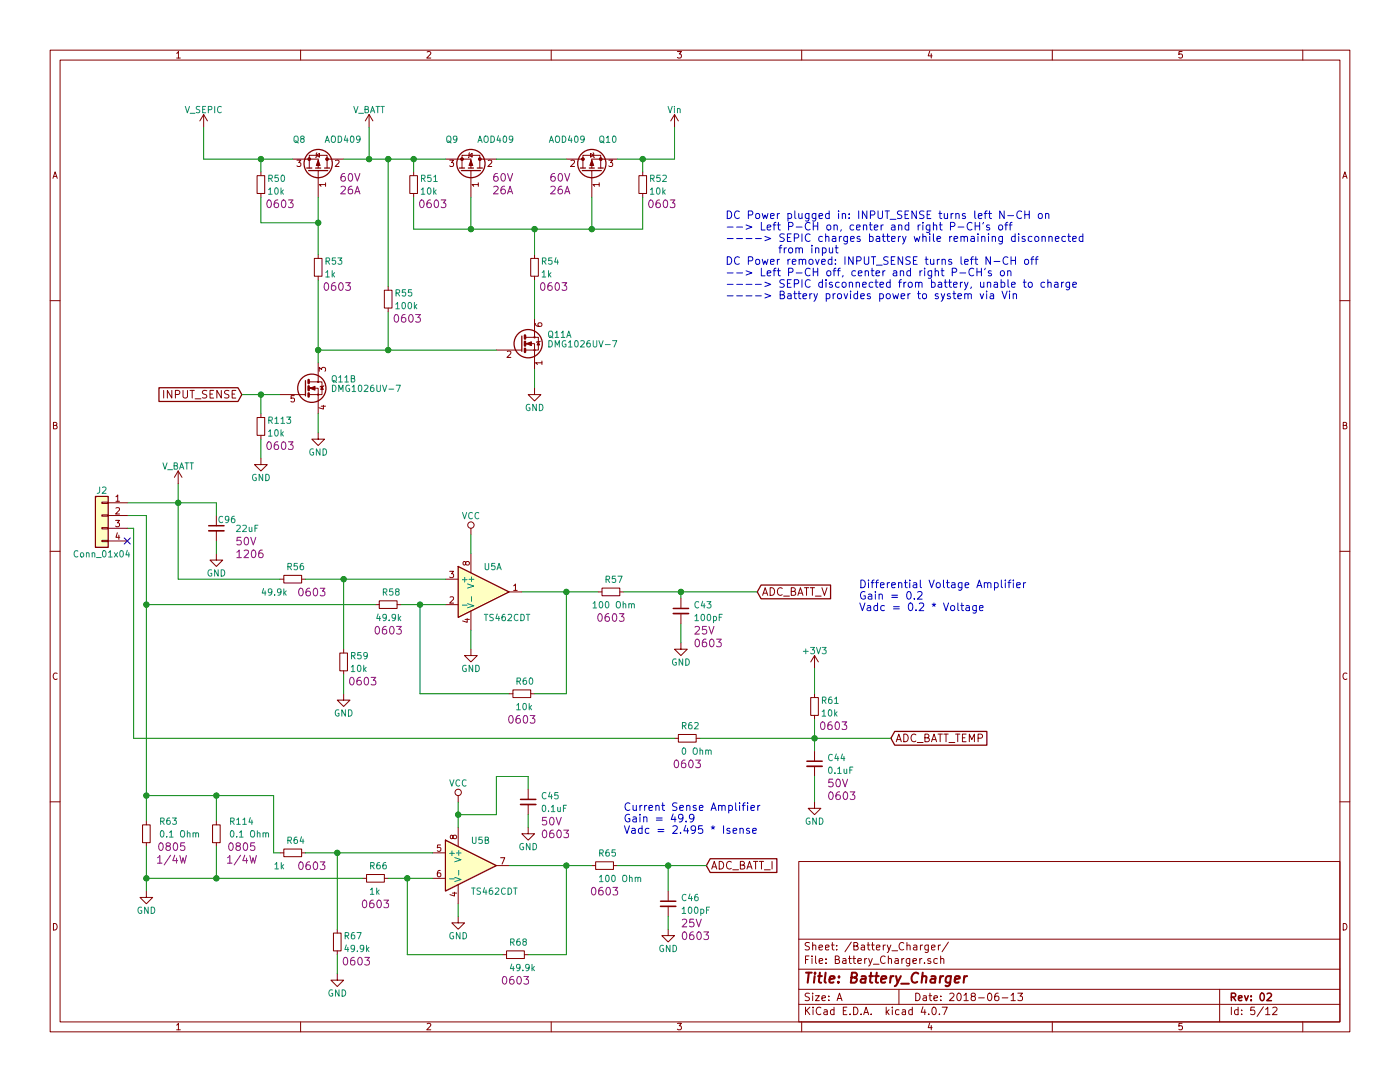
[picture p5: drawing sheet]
EESchema Schematic File Version 2
LIBS:power
LIBS:device
LIBS:switches
LIBS:relays
LIBS:motors
LIBS:transistors
LIBS:conn
LIBS:linear
LIBS:regul
LIBS:74xx
LIBS:cmos4000
LIBS:adc-dac
LIBS:memory
LIBS:xilinx
LIBS:microcontrollers
LIBS:dsp
LIBS:microchip
LIBS:analog_switches
LIBS:motorola
LIBS:texas
LIBS:intel
LIBS:audio
LIBS:interface
LIBS:digital-audio
LIBS:philips
LIBS:display
LIBS:cypress
LIBS:siliconi
LIBS:opto
LIBS:atmel
LIBS:contrib
LIBS:valves
LIBS:74xgxx
LIBS:ac-dc
LIBS:actel
LIBS:allegro
LIBS:Altera
LIBS:analog_devices
LIBS:battery_management
LIBS:bbd
LIBS:bosch
LIBS:brooktre
LIBS:cmos_ieee
LIBS:dc-dc
LIBS:diode
LIBS:elec-unifil
LIBS:ESD_Protection
LIBS:ftdi
LIBS:gennum
LIBS:graphic_symbols
LIBS:hc11
LIBS:infineon
LIBS:intersil
LIBS:ir
LIBS:Lattice
LIBS:leds
LIBS:LEM
LIBS:logic_programmable
LIBS:maxim
LIBS:mechanical
LIBS:microchip_dspic33dsc
LIBS:microchip_pic10mcu
LIBS:microchip_pic12mcu
LIBS:microchip_pic16mcu
LIBS:microchip_pic18mcu
LIBS:microchip_pic24mcu
LIBS:microchip_pic32mcu
LIBS:modules
LIBS:motor_drivers
LIBS:msp430
LIBS:nordicsemi
LIBS:nxp
LIBS:nxp_armmcu
LIBS:onsemi
LIBS:Oscillators
LIBS:Power_Management
LIBS:powerint
LIBS:pspice
LIBS:references
LIBS:rfcom
LIBS:RFSolutions
LIBS:sensors
LIBS:silabs
LIBS:stm8
LIBS:stm32
LIBS:supertex
LIBS:transf
LIBS:triac_thyristor
LIBS:ttl_ieee
LIBS:video
LIBS:wiznet
LIBS:Worldsemi
LIBS:Xicor
LIBS:zetex
LIBS:Symbols_DCDC-ACDC-Converter_RevC_20Jul2012
LIBS:Symbols_EN60617_13Mar2013
LIBS:Symbols_EN60617-10_HF-Radio_DRAFT_12Sep2013
LIBS:Symbols_ICs-Diskrete_RevD10
LIBS:Symbols_ICs-Opto_RevB_16Sep2013
LIBS:Symbols_Microcontroller_Philips-NXP_RevA_06Oct2013
LIBS:Symbols_Socket-DIN41612_RevA
LIBS:Symbols_Transformer-Diskrete_RevA
LIBS:SymbolsSimilarEN60617+oldDIN617-RevE8
LIBS:dk_Addressable-Specialty
LIBS:dk_Alarms-Buzzers-and-Sirens
LIBS:dk_Automotive-Relays
LIBS:dk_Balun
LIBS:dk_Barrel-Audio-Connectors
LIBS:dk_Battery-Holders-Clips-Contacts
LIBS:dk_Clock-Timing-Clock-Generators-PLLs-Frequency-Synthesizers
LIBS:dk_Clock-Timing-Programmable-Timers-and-Oscillators
LIBS:dk_Clock-Timing-Real-Time-Clocks
LIBS:dk_Coaxial-Connectors-RF
LIBS:dk_Current-Transducers
LIBS:dk_Data-Acquisition-ADCs-DACs-Special-Purpose
LIBS:dk_Data-Acquisition-Analog-to-Digital-Converters-ADC
LIBS:dk_Data-Acquisition-Digital-Potentiometers
LIBS:dk_Data-Acquisition-Digital-to-Analog-Converters-DAC
LIBS:dk_Data-Acquisition-Touch-Screen-Controllers
LIBS:dk_DC-DC-Converters
LIBS:dk_Digital-Isolators
LIBS:dk_Diodes-Bridge-Rectifiers
LIBS:dk_Diodes-Rectifiers-Arrays
LIBS:dk_Diodes-Rectifiers-Single
LIBS:dk_Diodes-Zener-Single
LIBS:dk_Display-Modules-LCD-OLED-Graphic
LIBS:dk_Display-Modules-LED-Character-and-Numeric
LIBS:dk_D-Sub-Connectors
LIBS:dk_Embedded-Microcontrollers
LIBS:dk_Encoders
LIBS:dk_Evaluation-Boards-Sensors
LIBS:dk_Ferrite-Beads-and-Chips
LIBS:dk_Fixed-Inductors
LIBS:dk_Fuses
LIBS:dk_Gas-Sensors
LIBS:dk_Humidity-Moisture-Sensors
LIBS:dk_Image-Sensors-Camera
LIBS:dk_Infrared-UV-Visible-Emitters
LIBS:dk_Inrush-Current-Limiters-ICL
LIBS:dk_Interface-Analog-Switches-Multiplexers-Demultiplexers
LIBS:dk_Interface-Analog-Switches-Special-Purpose
LIBS:dk_Interface-Controllers
LIBS:dk_Interface-Drivers-Receivers-Transceivers
LIBS:dk_Interface-I-O-Expanders
LIBS:dk_Interface-Modules
LIBS:dk_Interface-Sensor-and-Detector-Interfaces
LIBS:dk_Interface-Sensor-Capacitive-Touch
LIBS:dk_Interface-Specialized
LIBS:dk_LED-Indication-Discrete
LIBS:dk_LEDs-Circuit-Board-Indicators-Arrays-Light-Bars-Bar-Graphs
LIBS:dk_Linear-Amplifiers-Audio
LIBS:dk_Linear-Amplifiers-Instrumentation-OP-Amps-Buffer-Amps
LIBS:dk_Linear-Comparators
LIBS:dk_Logic-Buffers-Drivers-Receivers-Transceivers
LIBS:dk_Logic-Flip-Flops
LIBS:dk_Logic-Gates-and-Inverters
LIBS:dk_Logic-Multivibrators
LIBS:dk_Logic-Shift-Registers
LIBS:dk_Logic-Signal-Switches-Multiplexers-Decoders
LIBS:dk_Logic-Translators-Level-Shifters
LIBS:dk_Magnetic-Sensors-Compass-Magnetic-Field-Modules
LIBS:dk_Magnetic-Sensors-Linear-Compass-ICs
LIBS:dk_Magnetic-Sensors-Switches-Solid-State
LIBS:dk_Memory
LIBS:dk_Memory-Connectors-PC-Card-Sockets
LIBS:dk_Microphones
LIBS:dk_Modular-Connectors-Jacks
LIBS:dk_Modular-Connectors-Jacks-With-Magnetics
LIBS:dk_Motion-Sensors-Accelerometers
LIBS:dk_Motion-Sensors-IMUs-Inertial-Measurement-Units
LIBS:dk_Motion-Sensors-Tilt-Switches
LIBS:dk_Navigation-Switches-Joystick
LIBS:dk_Optical-Sensors-Ambient-Light-IR-UV-Sensors
LIBS:dk_Optical-Sensors-Photo-Detectors-Remote-Receiver
LIBS:dk_Optical-Sensors-Photodiodes
LIBS:dk_Optical-Sensors-Phototransistors
LIBS:dk_Optical-Sensors-Reflective-Analog-Output
LIBS:dk_Optoisolators-Logic-Output
LIBS:dk_Optoisolators-Transistor-Photovoltaic-Output
LIBS:dk_Optoisolators-Triac-SCR-Output
LIBS:dk_Oscillators
LIBS:dk_PMIC-AC-DC-Converters-Offline-Switchers
LIBS:dk_PMIC-Battery-Chargers
LIBS:dk_PMIC-Battery-Management
LIBS:dk_PMIC-Current-Regulation-Management
LIBS:dk_PMIC-Full-Half-Bridge-Drivers
LIBS:dk_PMIC-Gate-Drivers
LIBS:dk_PMIC-LED-Drivers
LIBS:dk_PMIC-Motor-Drivers-Controllers
LIBS:dk_PMIC-OR-Controllers-Ideal-Diodes
LIBS:dk_PMIC-Power-Distribution-Switches-Load-Drivers
LIBS:dk_PMIC-Power-Management-Specialized
LIBS:dk_PMIC-RMS-to-DC-Converters
LIBS:dk_PMIC-Supervisors
LIBS:dk_PMIC-Thermal-Management
LIBS:dk_PMIC-V-F-and-F-V-Converters
LIBS:dk_PMIC-Voltage-Reference
LIBS:dk_PMIC-Voltage-Regulators-DC-DC-Switching-Controllers
LIBS:dk_PMIC-Voltage-Regulators-DC-DC-Switching-Regulators
LIBS:dk_PMIC-Voltage-Regulators-Linear
LIBS:dk_PMIC-Voltage-Regulators-Special-Purpose
LIBS:dk_Power-Relays-Over-2-Amps
LIBS:dk_Pressure-Sensors-Transducers
LIBS:dk_Programmable-Oscillators
LIBS:dk_Pushbutton-Switches
LIBS:dk_Rectangular-Connectors-Headers-Male-Pins
LIBS:dk_Reed-Relays
LIBS:dk_Resistor-Networks-Arrays
LIBS:dk_RF-Amplifiers
LIBS:dk_RF-Antennas
LIBS:dk_RF-Demodulators
LIBS:dk_RF-Detectors
LIBS:dk_RF-Evaluation-and-Development-Kits-Boards
LIBS:dk_RFID-RF-Access-Monitoring-ICs
LIBS:dk_RF-Receivers
LIBS:dk_RF-Switches
LIBS:dk_RF-Transceiver-ICs
LIBS:dk_RF-Transceiver-Modules
LIBS:dk_RF-Transmitters
LIBS:dk_Rotary-Potentiometers-Rheostats
LIBS:dk_Sensors-Transducers_Accessories
LIBS:dk_Signal-Relays-Up-to-2-Amps
LIBS:dk_Slide-Switches
LIBS:dk_Solid-State-Relays
LIBS:dk_Specialized-ICs
LIBS:dk_Specialized-Sensors
LIBS:dk_Surge-Suppression-ICs
LIBS:dk_Tactile-Switches
LIBS:dk_Temperature-Sensors-Analog-and-Digital-Output
LIBS:dk_Thermal-Cutoffs-Thermal-Fuses
LIBS:dk_Thyristors-DIACs-SIDACs
LIBS:dk_Thyristors-SCRs
LIBS:dk_Thyristors-TRIACs
LIBS:dk_Toggle-Switches
LIBS:dk_Transistors-Bipolar-BJT-Arrays
LIBS:dk_Transistors-Bipolar-BJT-RF
LIBS:dk_Transistors-Bipolar-BJT-Single
LIBS:dk_Transistors-Bipolar-BJT-Single-Pre-Biased
LIBS:dk_Transistors-FETs-MOSFETs-Arrays
LIBS:dk_Transistors-FETs-MOSFETs-RF
LIBS:dk_Transistors-FETs-MOSFETs-Single
LIBS:dk_Transistors-JFETs
LIBS:dk_Trimmer-Potentiometers
LIBS:dk_TVS-Diodes
LIBS:dk_TVS-Mixed-Technology
LIBS:dk_USB-DVI-HDMI-Connectors
LIBS:CustomComponents
LIBS:TMS320F28027PTQR
LIBS:2920L200
LIBS:TMS320F28035PAGS
LIBS:1-1825027-1
LIBS:105133-0011
LIBS:614008235023
LIBS:CL-SB-23A-01
LIBS:NAS_Controller-cache
EELAYER 25 0
EELAYER END
$Descr A 11000 8500
encoding utf-8
Sheet 5 12
Title "Battery_Charger"
Date "2018-06-13"
Rev "02"
Comp ""
Comment1 ""
Comment2 ""
Comment3 ""
Comment4 ""
$EndDescr
$Comp
L TS462CDT U5
U 2 1
P 3700 6800
F 0 "U5" H 3700 7000 50  0000 L CNN
F 1 "TS462CDT" H 3700 6600 50  0000 L CNN
F 2 "digikey-footprints:SOIC-8_W3.9mm" H 3700 6800 50  0001 C CNN
F 3 "" H 3700 6800 50  0001 C CNN
	2    3700 6800
	1    0    0    -1  
$EndComp
$Comp
L TS462CDT U5
U 1 1
P 3800 4650
F 0 "U5" H 3800 4850 50  0000 L CNN
F 1 "TS462CDT" H 3800 4450 50  0000 L CNN
F 2 "digikey-footprints:SOIC-8_W3.9mm" H 3800 4650 50  0001 C CNN
F 3 "" H 3800 4650 50  0001 C CNN
	1    3800 4650
	1    0    0    -1  
$EndComp
$Comp
L C_Small C45
U 1 1
P 4150 6300
F 0 "C45" H 4250 6350 50  0000 L CNN
F 1 "0.1uF" H 4250 6250 50  0000 L CNN
F 2 "Capacitors_SMD:C_0603" H 4150 6300 50  0001 C CNN
F 3 "" H 4150 6300 50  0001 C CNN
F 4 "50V" H 4250 6150 60  0000 L CNN "Voltage"
F 5 "0603" H 4250 6050 60  0000 L CNN "Package"
	1    4150 6300
	1    0    0    -1  
$EndComp
$Comp
L R_Small R67
U 1 1
P 2650 7400
F 0 "R67" H 2700 7450 50  0000 L CNN
F 1 "49.9k" H 2700 7350 50  0000 L CNN
F 2 "Resistors_SMD:R_0603" H 2650 7400 50  0001 C CNN
F 3 "" H 2650 7400 50  0001 C CNN
F 4 "0603" H 2800 7250 60  0000 C CNN "Package"
	1    2650 7400
	1    0    0    -1  
$EndComp
$Comp
L R_Small R68
U 1 1
P 4050 7500
F 0 "R68" V 3950 7450 50  0000 L CNN
F 1 "49.9k" V 4150 7450 50  0000 L CNN
F 2 "Resistors_SMD:R_0603" H 4050 7500 50  0001 C CNN
F 3 "" H 4050 7500 50  0001 C CNN
F 4 "0603" V 4250 7500 60  0000 C CNN "Package"
	1    4050 7500
	0    1    1    0   
$EndComp
$Comp
L R_Small R66
U 1 1
P 2950 6900
F 0 "R66" V 2850 6850 50  0000 L CNN
F 1 "1k" V 3050 6850 50  0000 L CNN
F 2 "Resistors_SMD:R_0603" H 2950 6900 50  0001 C CNN
F 3 "" H 2950 6900 50  0001 C CNN
F 4 "0603" V 3150 6900 60  0000 C CNN "Package"
	1    2950 6900
	0    1    1    0   
$EndComp
$Comp
L R_Small R64
U 1 1
P 2300 6700
F 0 "R64" V 2200 6650 50  0000 L CNN
F 1 "1k" V 2400 6550 50  0000 L CNN
F 2 "Resistors_SMD:R_0603" H 2300 6700 50  0001 C CNN
F 3 "" H 2300 6700 50  0001 C CNN
F 4 "0603" V 2400 6850 60  0000 C CNN "Package"
	1    2300 6700
	0    1    1    0   
$EndComp
$Comp
L R_Small R63
U 1 1
P 1150 6550
F 0 "R63" H 1250 6650 50  0000 L CNN
F 1 "0.1 Ohm" H 1250 6550 50  0000 L CNN
F 2 "Resistors_SMD:R_0805" H 1150 6550 50  0001 C CNN
F 3 "" H 1150 6550 50  0001 C CNN
F 4 "0805" H 1350 6450 60  0000 C CNN "Package"
F 5 "1/4W" H 1350 6350 60  0000 C CNN "Power"
	1    1150 6550
	1    0    0    -1  
$EndComp
$Comp
L R_Small R65
U 1 1
P 4750 6800
F 0 "R65" V 4650 6750 50  0000 L CNN
F 1 "100 Ohm" V 4850 6750 50  0000 L CNN
F 2 "Resistors_SMD:R_0603" H 4750 6800 50  0001 C CNN
F 3 "" H 4750 6800 50  0001 C CNN
F 4 "0603" V 4950 6800 60  0000 C CNN "Package"
	1    4750 6800
	0    1    1    0   
$EndComp
$Comp
L C_Small C46
U 1 1
P 5250 7100
F 0 "C46" H 5350 7150 50  0000 L CNN
F 1 "100pF" H 5350 7050 50  0000 L CNN
F 2 "Capacitors_SMD:C_0603" H 5250 7100 50  0001 C CNN
F 3 "" H 5250 7100 50  0001 C CNN
F 4 "25V" H 5350 6950 60  0000 L CNN "Voltage"
F 5 "0603" H 5350 6850 60  0000 L CNN "Package"
	1    5250 7100
	1    0    0    -1  
$EndComp
$Comp
L R_Small R57
U 1 1
P 4800 4650
F 0 "R57" V 4700 4600 50  0000 L CNN
F 1 "100 Ohm" V 4900 4500 50  0000 L CNN
F 2 "Resistors_SMD:R_0603" H 4800 4650 50  0001 C CNN
F 3 "" H 4800 4650 50  0001 C CNN
F 4 "0603" V 5000 4650 60  0000 C CNN "Package"
	1    4800 4650
	0    1    1    0   
$EndComp
$Comp
L C_Small C43
U 1 1
P 5350 4800
F 0 "C43" H 5450 4850 50  0000 L CNN
F 1 "100pF" H 5450 4750 50  0000 L CNN
F 2 "Capacitors_SMD:C_0603" H 5350 4800 50  0001 C CNN
F 3 "" H 5350 4800 50  0001 C CNN
F 4 "25V" H 5450 4650 60  0000 L CNN "Voltage"
F 5 "0603" H 5450 4550 60  0000 L CNN "Package"
	1    5350 4800
	1    0    0    -1  
$EndComp
$Comp
L R_Small R60
U 1 1
P 4100 5450
F 0 "R60" V 4000 5400 50  0000 L CNN
F 1 "10k" V 4200 5400 50  0000 L CNN
F 2 "Resistors_SMD:R_0603" H 4100 5450 50  0001 C CNN
F 3 "" H 4100 5450 50  0001 C CNN
F 4 "0603" V 4300 5450 60  0000 C CNN "Package"
	1    4100 5450
	0    1    1    0   
$EndComp
$Comp
L R_Small R59
U 1 1
P 2700 5200
F 0 "R59" H 2750 5250 50  0000 L CNN
F 1 "10k" H 2750 5150 50  0000 L CNN
F 2 "Resistors_SMD:R_0603" H 2700 5200 50  0001 C CNN
F 3 "" H 2700 5200 50  0001 C CNN
F 4 "0603" H 2850 5050 60  0000 C CNN "Package"
	1    2700 5200
	1    0    0    -1  
$EndComp
$Comp
L R_Small R58
U 1 1
P 3050 4750
F 0 "R58" V 2950 4700 50  0000 L CNN
F 1 "49.9k" V 3150 4650 50  0000 L CNN
F 2 "Resistors_SMD:R_0603" H 3050 4750 50  0001 C CNN
F 3 "" H 3050 4750 50  0001 C CNN
F 4 "0603" V 3250 4750 60  0000 C CNN "Package"
	1    3050 4750
	0    1    1    0   
$EndComp
$Comp
L R_Small R56
U 1 1
P 2300 4550
F 0 "R56" V 2200 4500 50  0000 L CNN
F 1 "49.9k" V 2400 4300 50  0000 L CNN
F 2 "Resistors_SMD:R_0603" H 2300 4550 50  0001 C CNN
F 3 "" H 2300 4550 50  0001 C CNN
F 4 "0603" V 2400 4700 60  0000 C CNN "Package"
	1    2300 4550
	0    1    1    0   
$EndComp
$Comp
L GND #PWR99
U 1 1
P 5250 7300
F 0 "#PWR99" H 5250 7050 50  0001 C CNN
F 1 "GND" H 5250 7150 50  0000 C CNN
F 2 "" H 5250 7300 50  0001 C CNN
F 3 "" H 5250 7300 50  0001 C CNN
	1    5250 7300
	1    0    0    -1  
$EndComp
$Comp
L GND #PWR96
U 1 1
P 4150 6500
F 0 "#PWR96" H 4150 6250 50  0001 C CNN
F 1 "GND" H 4150 6350 50  0000 C CNN
F 2 "" H 4150 6500 50  0001 C CNN
F 3 "" H 4150 6500 50  0001 C CNN
	1    4150 6500
	1    0    0    -1  
$EndComp
$Comp
L GND #PWR98
U 1 1
P 3600 7200
F 0 "#PWR98" H 3600 6950 50  0001 C CNN
F 1 "GND" H 3600 7050 50  0000 C CNN
F 2 "" H 3600 7200 50  0001 C CNN
F 3 "" H 3600 7200 50  0001 C CNN
	1    3600 7200
	1    0    0    -1  
$EndComp
$Comp
L GND #PWR91
U 1 1
P 3700 5100
F 0 "#PWR91" H 3700 4850 50  0001 C CNN
F 1 "GND" H 3700 4950 50  0000 C CNN
F 2 "" H 3700 5100 50  0001 C CNN
F 3 "" H 3700 5100 50  0001 C CNN
	1    3700 5100
	1    0    0    -1  
$EndComp
$Comp
L GND #PWR90
U 1 1
P 5350 5050
F 0 "#PWR90" H 5350 4800 50  0001 C CNN
F 1 "GND" H 5350 4900 50  0000 C CNN
F 2 "" H 5350 5050 50  0001 C CNN
F 3 "" H 5350 5050 50  0001 C CNN
	1    5350 5050
	1    0    0    -1  
$EndComp
$Comp
L GND #PWR93
U 1 1
P 2700 5450
F 0 "#PWR93" H 2700 5200 50  0001 C CNN
F 1 "GND" H 2700 5300 50  0000 C CNN
F 2 "" H 2700 5450 50  0001 C CNN
F 3 "" H 2700 5450 50  0001 C CNN
	1    2700 5450
	1    0    0    -1  
$EndComp
$Comp
L GND #PWR100
U 1 1
P 2650 7650
F 0 "#PWR100" H 2650 7400 50  0001 C CNN
F 1 "GND" H 2650 7500 50  0000 C CNN
F 2 "" H 2650 7650 50  0001 C CNN
F 3 "" H 2650 7650 50  0001 C CNN
	1    2650 7650
	1    0    0    -1  
$EndComp
$Comp
L GND #PWR97
U 1 1
P 1150 7000
F 0 "#PWR97" H 1150 6750 50  0001 C CNN
F 1 "GND" H 1150 6850 50  0000 C CNN
F 2 "" H 1150 7000 50  0001 C CNN
F 3 "" H 1150 7000 50  0001 C CNN
	1    1150 7000
	1    0    0    -1  
$EndComp
$Comp
L VCC #PWR88
U 1 1
P 3700 4200
F 0 "#PWR88" H 3700 4050 50  0001 C CNN
F 1 "VCC" H 3700 4350 50  0000 C CNN
F 2 "" H 3700 4200 50  0001 C CNN
F 3 "" H 3700 4200 50  0001 C CNN
	1    3700 4200
	1    0    0    -1  
$EndComp
$Comp
L VCC #PWR94
U 1 1
P 3600 6300
F 0 "#PWR94" H 3600 6150 50  0001 C CNN
F 1 "VCC" H 3600 6450 50  0000 C CNN
F 2 "" H 3600 6300 50  0001 C CNN
F 3 "" H 3600 6300 50  0001 C CNN
	1    3600 6300
	1    0    0    -1  
$EndComp
Text GLabel 5550 6800 2    60   Input ~ 0
ADC_BATT_I
Text GLabel 5950 4650 2    60   Input ~ 0
ADC_BATT_V
$Comp
L C_Small C44
U 1 1
P 6400 6000
F 0 "C44" H 6500 6050 50  0000 L CNN
F 1 "0.1uF" H 6500 5950 50  0000 L CNN
F 2 "Capacitors_SMD:C_0603" H 6400 6000 50  0001 C CNN
F 3 "" H 6400 6000 50  0001 C CNN
F 4 "50V" H 6500 5850 60  0000 L CNN "Voltage"
F 5 "0603" H 6500 5750 60  0000 L CNN "Package"
	1    6400 6000
	1    0    0    -1  
$EndComp
$Comp
L R_Small R61
U 1 1
P 6400 5550
F 0 "R61" H 6450 5600 50  0000 L CNN
F 1 "10k" H 6450 5500 50  0000 L CNN
F 2 "Resistors_SMD:R_0603" H 6400 5550 50  0001 C CNN
F 3 "" H 6400 5550 50  0001 C CNN
F 4 "0603" H 6550 5400 60  0000 C CNN "Package"
	1    6400 5550
	1    0    0    -1  
$EndComp
$Comp
L +3V3 #PWR92
U 1 1
P 6400 5250
F 0 "#PWR92" H 6400 5100 50  0001 C CNN
F 1 "+3V3" H 6400 5390 50  0000 C CNN
F 2 "" H 6400 5250 50  0001 C CNN
F 3 "" H 6400 5250 50  0001 C CNN
	1    6400 5250
	1    0    0    -1  
$EndComp
$Comp
L GND #PWR95
U 1 1
P 6400 6300
F 0 "#PWR95" H 6400 6050 50  0001 C CNN
F 1 "GND" H 6400 6150 50  0000 C CNN
F 2 "" H 6400 6300 50  0001 C CNN
F 3 "" H 6400 6300 50  0001 C CNN
	1    6400 6300
	1    0    0    -1  
$EndComp
Text GLabel 7000 5800 2    60   Input ~ 0
ADC_BATT_TEMP
Text Notes 4900 6550 0    60   ~ 0
Current Sense Amplifier\nGain = 49.9\nVadc = 2.495 * Isense
Text Notes 6750 4800 0    60   ~ 0
Differential Voltage Amplifier\nGain = 0.2\nVadc = 0.2 * Voltage
Wire Wire Line
	3050 6900 3400 6900
Wire Wire Line
	3200 6900 3200 7500
Connection ~ 3200 6900
Wire Wire Line
	4000 6800 4650 6800
Wire Wire Line
	4850 6800 5550 6800
Wire Wire Line
	5250 6800 5250 7000
Wire Wire Line
	4450 6800 4450 7500
Connection ~ 4450 6800
Wire Wire Line
	4150 6100 4150 6200
Wire Wire Line
	4100 4650 4700 4650
Wire Wire Line
	4450 4650 4450 5450
Connection ~ 4450 4650
Wire Wire Line
	3300 4750 3300 5450
Wire Wire Line
	3150 4750 3500 4750
Connection ~ 3300 4750
Wire Wire Line
	2400 4550 3500 4550
Wire Wire Line
	2700 5100 2700 4550
Connection ~ 2700 4550
Wire Wire Line
	3200 7500 3950 7500
Wire Wire Line
	4450 7500 4150 7500
Wire Wire Line
	3600 7200 3600 7100
Wire Wire Line
	3300 5450 4000 5450
Wire Wire Line
	4450 5450 4200 5450
Wire Wire Line
	3700 5100 3700 4950
Wire Wire Line
	2700 5450 2700 5300
Wire Wire Line
	4900 4650 5950 4650
Wire Wire Line
	5350 4650 5350 4700
Wire Wire Line
	5350 4900 5350 5050
Wire Wire Line
	1150 7000 1150 6650
Wire Wire Line
	1150 6900 2850 6900
Connection ~ 1150 6900
Wire Wire Line
	2650 7650 2650 7500
Wire Wire Line
	2950 4750 1150 4750
Connection ~ 1150 4750
Wire Wire Line
	4150 6500 4150 6400
Wire Wire Line
	5250 7300 5250 7200
Wire Wire Line
	3700 4200 3700 4350
Connection ~ 5350 4650
Connection ~ 5250 6800
Wire Wire Line
	6400 6300 6400 6100
Wire Wire Line
	6400 5900 6400 5650
Wire Wire Line
	6400 5450 6400 5250
Connection ~ 6400 5800
Wire Wire Line
	1400 4550 2200 4550
Wire Wire Line
	1400 3800 1400 4550
Wire Wire Line
	3600 6300 3600 6500
Wire Wire Line
	4150 6100 3900 6100
Wire Wire Line
	3900 6100 3900 6400
Wire Wire Line
	3900 6400 3600 6400
Connection ~ 3600 6400
Wire Wire Line
	1000 3950 1700 3950
Wire Wire Line
	1000 4050 1150 4050
Wire Wire Line
	1150 4050 1150 6450
Wire Wire Line
	1000 4150 1050 4150
Wire Wire Line
	1050 4150 1050 5800
Wire Wire Line
	1150 6250 2150 6250
Connection ~ 1150 6250
$Comp
L R_Small R62
U 1 1
P 5400 5800
F 0 "R62" V 5300 5750 50  0000 L CNN
F 1 "0 Ohm" V 5500 5750 50  0000 L CNN
F 2 "Resistors_SMD:R_0603" H 5400 5800 50  0001 C CNN
F 3 "" H 5400 5800 50  0001 C CNN
F 4 "0603" V 5600 5800 60  0000 C CNN "Package"
	1    5400 5800
	0    1    1    0   
$EndComp
Wire Wire Line
	5500 5800 7000 5800
Wire Wire Line
	1050 5800 5300 5800
$Comp
L Q_PMOS_GDS Q8
U 1 1
P 2500 1350
F 0 "Q8" V 2750 1150 50  0000 L CNN
F 1 "AOD409" V 2750 1400 50  0000 L CNN
F 2 "TO_SOT_Packages_SMD:TO-252-2" H 2700 1450 50  0001 C CNN
F 3 "" H 2500 1350 50  0001 C CNN
F 4 "60V" V 2450 1600 60  0000 C CNN "Voltage"
F 5 "26A" V 2350 1600 60  0000 C CNN "Current"
	1    2500 1350
	0    1    -1   0   
$EndComp
$Comp
L V_SEPIC #PWR81
U 1 1
P 1600 1000
F 0 "#PWR81" H 1600 850 50  0001 C CNN
F 1 "V_SEPIC" H 1600 1140 50  0000 C CNN
F 2 "" H 1600 1000 50  0001 C CNN
F 3 "" H 1600 1000 50  0001 C CNN
	1    1600 1000
	1    0    0    -1  
$EndComp
$Comp
L Q_PMOS_GDS Q9
U 1 1
P 3700 1350
F 0 "Q9" V 3950 1150 50  0000 L CNN
F 1 "AOD409" V 3950 1400 50  0000 L CNN
F 2 "TO_SOT_Packages_SMD:TO-252-2" H 3900 1450 50  0001 C CNN
F 3 "" H 3700 1350 50  0001 C CNN
F 4 "60V" V 3650 1600 60  0000 C CNN "Voltage"
F 5 "26A" V 3550 1600 60  0000 C CNN "Current"
	1    3700 1350
	0    1    -1   0   
$EndComp
$Comp
L Q_PMOS_GDS Q10
U 1 1
P 4650 1350
F 0 "Q10" V 4900 1150 50  0000 L CNN
F 1 "AOD409" V 4900 1400 50  0000 L CNN
F 2 "TO_SOT_Packages_SMD:TO-252-2" H 4850 1450 50  0001 C CNN
F 3 "" H 4650 1350 50  0001 C CNN
F 4 "60V" V 4600 1600 60  0000 C CNN "Voltage"
F 5 "26A" V 4500 1600 60  0000 C CNN "Current"
	1    4650 1350
	0    -1   -1   0   
$EndComp
$Comp
L R_Small R51
U 1 1
P 3250 1450
F 0 "R51" H 3300 1500 50  0000 L CNN
F 1 "10k" H 3300 1400 50  0000 L CNN
F 2 "Resistors_SMD:R_0603" H 3250 1450 50  0001 C CNN
F 3 "" H 3250 1450 50  0001 C CNN
F 4 "0603" H 3400 1300 60  0000 C CNN "Package"
	1    3250 1450
	1    0    0    -1  
$EndComp
$Comp
L R_Small R52
U 1 1
P 5050 1450
F 0 "R52" H 5100 1500 50  0000 L CNN
F 1 "10k" H 5100 1400 50  0000 L CNN
F 2 "Resistors_SMD:R_0603" H 5050 1450 50  0001 C CNN
F 3 "" H 5050 1450 50  0001 C CNN
F 4 "0603" H 5200 1300 60  0000 C CNN "Package"
	1    5050 1450
	1    0    0    -1  
$EndComp
$Comp
L R_Small R50
U 1 1
P 2050 1450
F 0 "R50" H 2100 1500 50  0000 L CNN
F 1 "10k" H 2100 1400 50  0000 L CNN
F 2 "Resistors_SMD:R_0603" H 2050 1450 50  0001 C CNN
F 3 "" H 2050 1450 50  0001 C CNN
F 4 "0603" H 2200 1300 60  0000 C CNN "Package"
	1    2050 1450
	1    0    0    -1  
$EndComp
$Comp
L V_BATT #PWR82
U 1 1
P 2900 1000
F 0 "#PWR82" H 2900 850 50  0001 C CNN
F 1 "V_BATT" H 2900 1140 50  0000 C CNN
F 2 "" H 2900 1000 50  0001 C CNN
F 3 "" H 2900 1000 50  0001 C CNN
	1    2900 1000
	1    0    0    -1  
$EndComp
$Comp
L Vin #PWR83
U 1 1
P 5300 1000
F 0 "#PWR83" H 5300 850 50  0001 C CNN
F 1 "Vin" H 5300 1140 50  0000 C CNN
F 2 "" H 5300 1000 50  0001 C CNN
F 3 "" H 5300 1000 50  0001 C CNN
	1    5300 1000
	1    0    0    -1  
$EndComp
Wire Wire Line
	1600 1000 1600 1250
Wire Wire Line
	2900 1000 2900 1250
Connection ~ 2900 1250
Wire Wire Line
	3250 1350 3250 1250
Connection ~ 3250 1250
Wire Wire Line
	3900 1250 4450 1250
Wire Wire Line
	4850 1250 5300 1250
Wire Wire Line
	5300 1250 5300 1000
Wire Wire Line
	5050 1350 5050 1250
Connection ~ 5050 1250
Wire Wire Line
	3250 1550 3250 1800
Wire Wire Line
	3250 1800 5050 1800
Wire Wire Line
	5050 1800 5050 1550
Wire Wire Line
	4650 1550 4650 1800
Connection ~ 4650 1800
Wire Wire Line
	3700 1550 3700 1800
Connection ~ 3700 1800
$Comp
L R_Small R53
U 1 1
P 2500 2100
F 0 "R53" H 2550 2150 50  0000 L CNN
F 1 "1k" H 2550 2050 50  0000 L CNN
F 2 "Resistors_SMD:R_0603" H 2500 2100 50  0001 C CNN
F 3 "" H 2500 2100 50  0001 C CNN
F 4 "0603" H 2650 1950 60  0000 C CNN "Package"
	1    2500 2100
	1    0    0    -1  
$EndComp
$Comp
L R_Small R54
U 1 1
P 4200 2100
F 0 "R54" H 4250 2150 50  0000 L CNN
F 1 "1k" H 4250 2050 50  0000 L CNN
F 2 "Resistors_SMD:R_0603" H 4200 2100 50  0001 C CNN
F 3 "" H 4200 2100 50  0001 C CNN
F 4 "0603" H 4350 1950 60  0000 C CNN "Package"
	1    4200 2100
	1    0    0    -1  
$EndComp
$Comp
L DMG1026UV-7 Q11
U 1 1
P 4100 2700
F 0 "Q11" H 4300 2775 50  0000 L CNN
F 1 "DMG1026UV-7" H 4300 2700 50  0000 L CNN
F 2 "digikey-footprints:SOT-563" H 4300 2625 50  0001 L CIN
F 3 "" H 4100 2700 50  0001 L CNN
	1    4100 2700
	1    0    0    -1  
$EndComp
Wire Wire Line
	4200 2200 4200 2500
Wire Wire Line
	4200 2900 4200 3050
$Comp
L DMG1026UV-7 Q11
U 2 1
P 2400 3050
F 0 "Q11" H 2600 3125 50  0000 L CNN
F 1 "DMG1026UV-7" H 2600 3050 50  0000 L CNN
F 2 "digikey-footprints:SOT-563" H 2600 2975 50  0001 L CIN
F 3 "" H 2400 3050 50  0001 L CNN
	2    2400 3050
	1    0    0    -1  
$EndComp
$Comp
L GND #PWR85
U 1 1
P 2500 3400
F 0 "#PWR85" H 2500 3150 50  0001 C CNN
F 1 "GND" H 2500 3250 50  0000 C CNN
F 2 "" H 2500 3400 50  0001 C CNN
F 3 "" H 2500 3400 50  0001 C CNN
	1    2500 3400
	1    0    0    -1  
$EndComp
$Comp
L GND #PWR84
U 1 1
P 4200 3050
F 0 "#PWR84" H 4200 2800 50  0001 C CNN
F 1 "GND" H 4200 2900 50  0000 C CNN
F 2 "" H 4200 3050 50  0001 C CNN
F 3 "" H 4200 3050 50  0001 C CNN
	1    4200 3050
	1    0    0    -1  
$EndComp
$Comp
L R_Small R55
U 1 1
P 3050 2350
F 0 "R55" H 3100 2400 50  0000 L CNN
F 1 "100k" H 3100 2300 50  0000 L CNN
F 2 "Resistors_SMD:R_0603" H 3050 2350 50  0001 C CNN
F 3 "" H 3050 2350 50  0001 C CNN
F 4 "0603" H 3200 2200 60  0000 C CNN "Package"
	1    3050 2350
	1    0    0    -1  
$EndComp
$Comp
L V_BATT #PWR87
U 1 1
P 1400 3800
F 0 "#PWR87" H 1400 3650 50  0001 C CNN
F 1 "V_BATT" H 1400 3940 50  0000 C CNN
F 2 "" H 1400 3800 50  0001 C CNN
F 3 "" H 1400 3800 50  0001 C CNN
	1    1400 3800
	1    0    0    -1  
$EndComp
Connection ~ 1400 3950
Wire Wire Line
	2500 3400 2500 3250
Wire Wire Line
	2500 2850 2500 2200
Wire Wire Line
	4200 2000 4200 1800
Connection ~ 4200 1800
Wire Wire Line
	3900 2750 2500 2750
Connection ~ 2500 2750
Text GLabel 1900 3100 0    60   Input ~ 0
INPUT_SENSE
Wire Wire Line
	1900 3100 2200 3100
Wire Wire Line
	3050 2250 3050 1250
Connection ~ 3050 1250
Wire Wire Line
	3050 2450 3050 2750
Connection ~ 3050 2750
Text Notes 5700 2350 0    60   ~ 0
DC Power plugged in: INPUT_SENSE turns left N-CH on \n--> Left P-CH on, center and right P-CH's off\n----> SEPIC charges battery while remaining disconnected\n         from input\nDC Power removed: INPUT_SENSE turns left N-CH off\n--> Left P-CH off, center and right P-CH's on\n----> SEPIC disconnected from battery, unable to charge\n----> Battery provides power to system via Vin 
Wire Wire Line
	1600 1250 2300 1250
Wire Wire Line
	2050 1350 2050 1250
Connection ~ 2050 1250
Wire Wire Line
	2500 1550 2500 2000
Wire Wire Line
	2700 1250 3500 1250
Wire Wire Line
	2050 1550 2050 1750
Wire Wire Line
	2050 1750 2500 1750
Connection ~ 2500 1750
$Comp
L Conn_01x04 J2
U 1 1
P 800 4050
F 0 "J2" H 800 4250 50  0000 C CNN
F 1 "Conn_01x04" H 800 3750 50  0000 C CNN
F 2 "Connectors_Molex:Molex_MiniFit-JR-5569-04A1_2x02x4.20mm_Angled" H 800 4050 50  0001 C CNN
F 3 "" H 800 4050 50  0001 C CNN
	1    800  4050
	-1   0    0    -1  
$EndComp
$Comp
L R_Small R113
U 1 1
P 2050 3350
F 0 "R113" H 2100 3400 50  0000 L CNN
F 1 "10k" H 2100 3300 50  0000 L CNN
F 2 "Resistors_SMD:R_0603" H 2050 3350 50  0001 C CNN
F 3 "" H 2050 3350 50  0001 C CNN
F 4 "0603" H 2200 3200 60  0000 C CNN "Package"
	1    2050 3350
	1    0    0    -1  
$EndComp
$Comp
L GND #PWR86
U 1 1
P 2050 3600
F 0 "#PWR86" H 2050 3350 50  0001 C CNN
F 1 "GND" H 2050 3450 50  0000 C CNN
F 2 "" H 2050 3600 50  0001 C CNN
F 3 "" H 2050 3600 50  0001 C CNN
	1    2050 3600
	1    0    0    -1  
$EndComp
Wire Wire Line
	2050 3600 2050 3450
Wire Wire Line
	2050 3250 2050 3100
Connection ~ 2050 3100
$Comp
L C_Small C96
U 1 1
P 1700 4150
F 0 "C96" H 1710 4220 50  0000 L CNN
F 1 "22uF" H 1850 4150 50  0000 L CNN
F 2 "Capacitors_SMD:C_1206" H 1700 4150 50  0001 C CNN
F 3 "" H 1700 4150 50  0001 C CNN
F 4 "50V" H 1850 4050 60  0000 L CNN "Voltage"
F 5 "1206" H 1850 3950 60  0000 L CNN "Package"
	1    1700 4150
	1    0    0    -1  
$EndComp
$Comp
L GND #PWR89
U 1 1
P 1700 4350
F 0 "#PWR89" H 1700 4100 50  0001 C CNN
F 1 "GND" H 1700 4200 50  0000 C CNN
F 2 "" H 1700 4350 50  0001 C CNN
F 3 "" H 1700 4350 50  0001 C CNN
	1    1700 4350
	1    0    0    -1  
$EndComp
Wire Wire Line
	1700 4250 1700 4350
Wire Wire Line
	1700 3950 1700 4050
NoConn ~ 1000 4250
$Comp
L R_Small R114
U 1 1
P 1700 6550
F 0 "R114" H 1800 6650 50  0000 L CNN
F 1 "0.1 Ohm" H 1800 6550 50  0000 L CNN
F 2 "Resistors_SMD:R_0805" H 1700 6550 50  0001 C CNN
F 3 "" H 1700 6550 50  0001 C CNN
F 4 "0805" H 1900 6450 60  0000 C CNN "Package"
F 5 "1/4W" H 1900 6350 60  0000 C CNN "Power"
	1    1700 6550
	1    0    0    -1  
$EndComp
Wire Wire Line
	2150 6250 2150 6700
Wire Wire Line
	2150 6700 2200 6700
Wire Wire Line
	2400 6700 3400 6700
Wire Wire Line
	2650 6700 2650 7300
Connection ~ 2650 6700
Wire Wire Line
	1700 6450 1700 6250
Connection ~ 1700 6250
Wire Wire Line
	1700 6650 1700 6900
Connection ~ 1700 6900
$EndSCHEMATC
